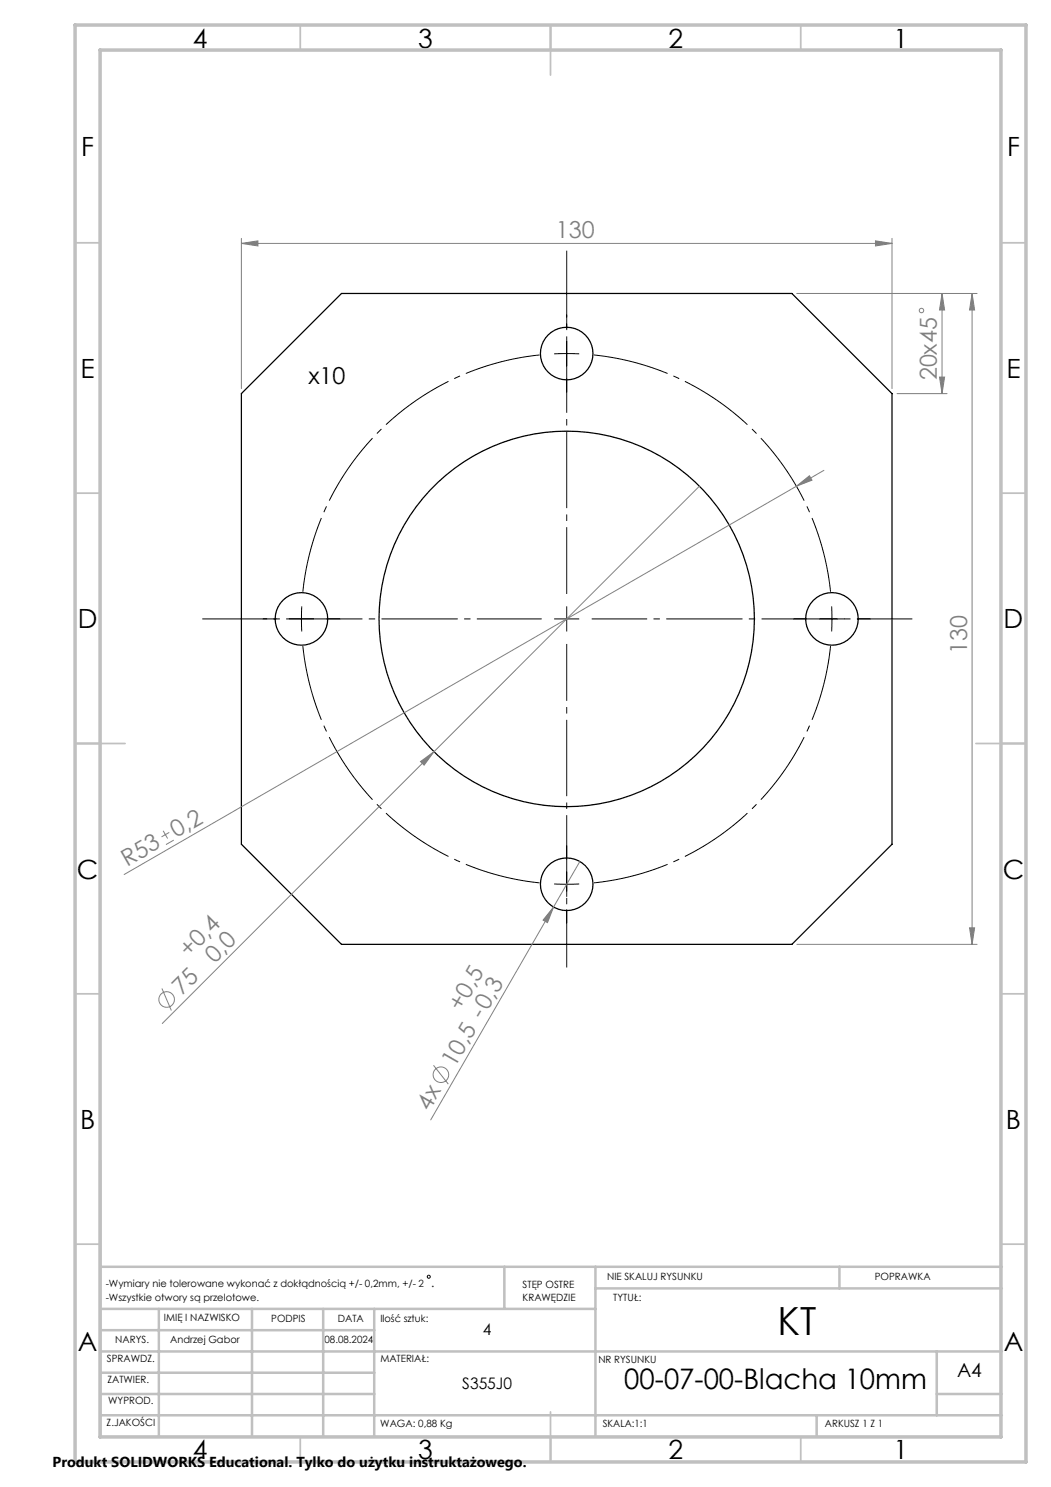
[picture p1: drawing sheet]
<svg xmlns="http://www.w3.org/2000/svg" width="210mm" height="297mm" viewBox="0 0 210 297" stroke-linecap="round" stroke-linejoin="round" font-family="sans-serif">
<g fill="none" stroke="#000" stroke-width=".25">
<path d="M48.2 78.6l20-20h90l20 20v90l-20 20h-90l-20-20z"/>
<circle cx="113.2" cy="70.6" r="5.3"/>
<circle cx="60.2" cy="123.6" r="5.3"/>
<circle cx="113.2" cy="123.6" r="37.5"/>
<circle cx="166.2" cy="123.6" r="5.3"/>
<circle cx="113.2" cy="176.6" r="5.3"/>
</g>
<g fill="none" stroke="#808080" stroke-width=".2">
<path d="M48.2 48.6l3.3-.5v1zM48.2 47.6v30M48.2 48.6h130M159.2 58.6h36M174.9 48.1l3.3 .5-3.3 .5zM178.2 47.6v30M188.2 58.6l.5 3.3h-1zM188.2 58.6v20M194.2 58.6l.5 3.3h-1zM194.2 58.6v130M179.2 78.6h10M187.7 75.3h1l-.5 3.3z"/>
<path d="M139.7 97.1l-53 53M159.1 97.1l2.6-2.1 .5 .9zM159.1 97.1l-134.3 77.6M164.6 93.9l-5.5 3.2M84 152.1l2.7-2-2 2.7zM86.7 150.1l-54.3 54.3M32.6 165.9l.9 1.6M33.8 166.3l-1.5 .8M34.7 167.8l-1.5 .9M115.9 172.1l-5.3 9.1M32.4 197.4l1.8 4.4M110.6 181.2l-1.2 3.1-.9-.5z"/>
<path d="M110.6 181.2l-24.5 42.5M159.2 188.6h36M193.7 185.3h1l-.5 3.3zM86.6 212.8l3 3.7"/>
<circle cx="184.1" cy="62" r=".44"/>
<circle cx="33.3" cy="199.6" r="1.56"/>
<circle cx="88.1" cy="214.7" r="1.56"/>
</g>
<g fill="none" stroke="#000" stroke-width=".2">
<path d="M163.7 123.6h5M166.2 121.1v5"/>
<circle cx="85.7" cy="255" r=".3"/>
</g>
<g fill="none" stroke="#000" stroke-width=".2" stroke-dasharray="15.2 1.3 1.3 1.3" stroke-linecap="butt">
<path d="M113.2 70.6l-2.5 .1M113.2 70.6l2.5 .1M113.2 70.6v-2.5M113.2 70.6v2.5M113.2 65.6v-2.7M113.2 75.6v2.8M55.2 123.6h-2.7M60.2 123.6l.1 2.5M60.2 123.6l.1-2.5M60.2 123.6h-2.5M60.2 123.6h2.5M65.2 123.6h2.8"/>
<path d="M113.2 123.6v-2.5M113.2 123.6h-2.5M113.2 123.6v2.5M113.2 123.6h2.5M161.2 123.6h-2.7M171.2 123.6h2.8M113.2 176.6h2.5M113.2 176.6h-2.5M113.2 176.6v2.5M113.2 176.6v-2.5M113.2 171.6v-2.7M113.2 181.6v2.8"/>
</g>
<path d="M108.2 70.9a53 53 0 0 0-47.7 47.7M166 118.6a53 53 0 0 0-47.8-47.7M60.5 128.6a53 53 0 0 0 47.7 47.8M118.2 176.4a53 53 0 0 0 47.8-47.8" fill="none" stroke="#000" stroke-width=".2" stroke-dasharray="15.2 1.3 1.3 1.3" stroke-dashoffset="-.4" stroke-linecap="butt"/>
<path d="M113.2 118.6v-68.5" fill="none" stroke="#000" stroke-width=".2" stroke-dasharray="15.2 1.3 1.3 1.3" stroke-dashoffset="1.9" stroke-linecap="butt"/>
<path d="M108.2 123.6h-67.8" fill="none" stroke="#000" stroke-width=".2" stroke-dasharray="15.2 1.3 1.3 1.3" stroke-dashoffset="2.3" stroke-linecap="butt"/>
<path d="M113.2 128.6v64.6" fill="none" stroke="#000" stroke-width=".2" stroke-dasharray="15.2 1.3 1.3 1.3" stroke-dashoffset="3.9" stroke-linecap="butt"/>
<path d="M118.2 123.6h64.1" fill="none" stroke="#000" stroke-width=".2" stroke-dasharray="15.2 1.3 1.3 1.3" stroke-dashoffset="4.2" stroke-linecap="butt"/>
<path d="M20.2 253h180" fill="none" stroke="#c0c0c0" stroke-width=".2"/>
<g fill="none" stroke="#c0c0c0" stroke-width=".35">
<path d="M60 5v5M110 5v10M160 5v5M15 48.5h5M200 48.5h5M15 98.5h5M200 98.5h5M15 148.5h10M195 148.5h10M15 198.5h5M200 198.5h5M15 248.5h5"/>
<path d="M200 248.5h5M60 287v5M110 282v10M160 287v5"/>
</g>
<g fill="none" stroke="#c0c0c0" stroke-width=".5">
<path d="M20 231.8v55.2M20.2 253h180M100.8 253v8.4M119 253v33.9M119 257.3h81.2M167.7 253v4.3M20.2 265.7h54.6M20.2 261.4h98.8M20.2 278.4h54.6M20.2 274.2h54.6M20.2 269.9h180M31.7 261.4v25.5"/>
<path d="M50.3 261.4v25.5M64.6 261.4v25.5M74.8 261.4v25.5M187.2 278.4h13M187.2 269.9v12.8M20.2 282.7h180M163.2 282.7v4.2"/>
</g>
<path d="M15 5h190v287h-190zM20 10h180v277h-180z" fill="none" stroke="#c0c0c0" stroke-width=".7"/>
<g fill="#808080">
<path d="M159.1 97.1l2.6-2.1 .5 .9z"/>
<path d="M84 152.1l2.7-2-2 2.7z"/>
<path d="M110.6 181.2l-1.2 3.1-.9-.5z"/>
<path d="M48.2 48.6l3.3-.5v1zM174.9 48.1l3.3 .5-3.3 .5z"/>
<path d="M187.7 75.3h1l-.5 3.3zM188.2 58.6l.5 3.3h-1z"/>
<path d="M194.2 58.6l.5 3.3h-1zM193.7 185.3h1l-.5 3.3z"/>
</g>
<text font-size="7.8" x="155.4" y="266.6">KT</text>
<text font-size="5.6" x="124.7" y="277.4">00-07-00-Blacha 10mm</text>
<g font-size="5.3">
<text x="38.5" y="9.5">4</text>
<text x="83.5" y="9.5">3</text>
<text x="133.6" y="9.5">2</text>
<text x="178.6" y="9.5">1</text>
<text x="16.2" y="31.2">F</text>
<text x="201.2" y="31.2">F</text>
<text x="16.1" y="75.5">E</text>
<text x="201.1" y="75.5">E</text>
<text x="15.5" y="125.5">D</text>
<text x="200.5" y="125.5">D</text>
<text x="15.4" y="175.5">C</text>
<text x="200.4" y="175.5">C</text>
<text x="16" y="225.5">B</text>
<text x="201" y="225.5">B</text>
<text x="15.5" y="269.7">A</text>
<text x="200.5" y="269.7">A</text>
<text x="38.5" y="291.5">4</text>
<text x="83.5" y="291.5">3</text>
<text x="133.6" y="291.5">2</text>
<text x="178.6" y="291.5">1</text>
</g>
<g font-size="4.7" fill="#808080">
<text x="111.1" y="47.6">130</text>
<text x="187.2" y="76" transform="rotate(-90 187.2 76)">20x45</text>
<text x="193.2" y="130.7" transform="rotate(-90 193.2 130.7)">130</text>
<text x="35.2" y="167.4" transform="rotate(-30 35.2 167.4)">0,2</text>
<text x="25.4" y="173.1" transform="rotate(-30 25.4 173.1)">R53</text>
<text x="37.7" y="191.3" transform="rotate(-45 37.7 191.3)">+0,4</text>
<text x="42.9" y="192.5" transform="rotate(-45 42.9 192.5)">0,0</text>
<text x="36.3" y="199" transform="rotate(-45 36.3 199)">75</text>
<text x="92.2" y="202.1" transform="rotate(-60 92.2 202.1)">+0,5</text>
<text x="90.9" y="213.3" transform="rotate(-60 90.9 213.3)">10,5 -0,3</text>
<text x="85.8" y="222" transform="rotate(-60 85.8 222)">4x</text>
</g>
<text font-size="4.7" x="61.6" y="76.6">x10</text>
<text font-size="3.9" x="191.2" y="275">A4</text>
<g font-size="3.2">
<text x="96.5" y="266.6">4</text>
<text x="92.4" y="277.4">S355J0</text>
</g>
<text font-size="2.9" x="10.5" y="292.9">Produkt SOLIDWORKS Educational. Tylko do użytku instruktażowego.</text>
<text font-size="2.8" x="86.2" y="257.1">.</text>
<g font-size="2">
<text x="21.1" y="257.1">-Wymiary nie tolerowane wykonać z dokłądnością +/- 0,2mm, +/- 2</text>
<text x="104.4" y="257.3">STĘP OSTRE</text>
<text x="121.3" y="255.6">NIE SKALUJ RYSUNKU</text>
<text x="174.8" y="255.6">POPRAWKA</text>
<text x="21.1" y="259.8">-Wszystkie otwory są przelotowe.</text>
<text x="32.8" y="263.9">IMIĘ I NAZWISKO</text>
<text x="104.4" y="259.8">KRAWĘDZIE</text>
<text x="122.5" y="259.8">TYTUŁ:</text>
<text x="23" y="268.3">NARYS.</text>
<text x="34" y="268.1">Andrzej Gabor</text>
<text x="54.2" y="264.1">PODPIS</text>
<text x="64.8" y="268.1">08.08.2024</text>
<text x="67.5" y="264.1">DATA</text>
<text x="76" y="264.1">Ilość sztuk:</text>
<text x="21.4" y="272.1">SPRAWDZ.</text>
<text x="76" y="272">MATERIAŁ:</text>
<text x="119.6" y="272.2">NR RYSUNKU</text>
<text x="21.5" y="276.2">ZATWIER.</text>
<text x="21.6" y="280.5">WYPROD.</text>
<text x="21.3" y="284.9">Z.JAKOŚCI</text>
<text x="76" y="285.1">WAGA: 0,88 Kg</text>
<text x="120.4" y="285.1">SKALA:1:1</text>
<text x="164.8" y="285.1">ARKUSZ 1 Z 1</text>
</g>
</svg>
